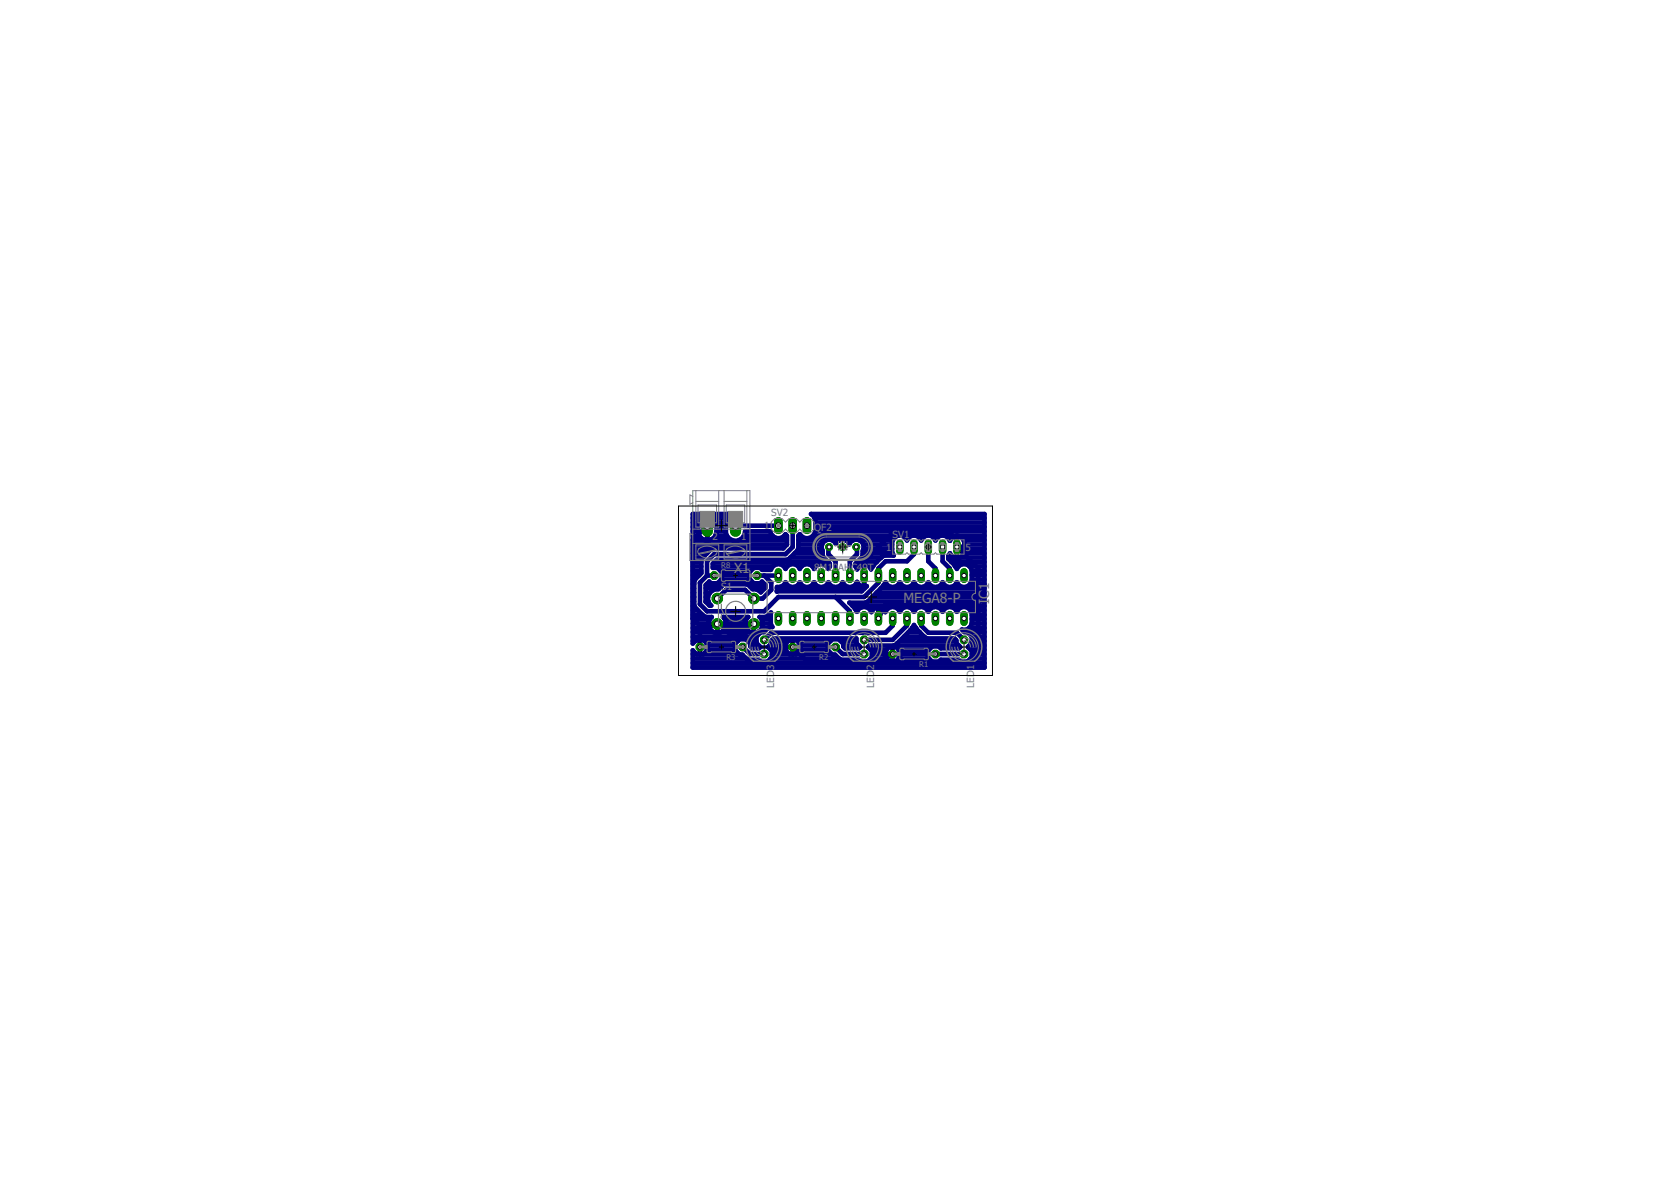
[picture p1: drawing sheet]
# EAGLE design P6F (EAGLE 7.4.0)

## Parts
IC1  MEGA8-P  [DIL28-3]
LED1  LED5MM  [LED5MM]
LED2  LED5MM  [LED5MM]
LED3  LED5MM  [LED5MM]
QF2  8M10AHC49T  [HC49U]
R1  R-EU_0204/7  [0204/7]
R2  R-EU_0204/7  [0204/7]
R3  R-EU_0204/7  [0204/7]
R8  R-EU_0204/7  [0204/7]
S1  TAC_SWITCHPTH  [TACTILE-PTH]
SV1  FE05-1  [FE05-1]
SV2  MA03-1  [MA03-1]
X1  AK300/2  [AK300/2]

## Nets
5V: SV2.1 X1.1
GND: IC1.8(GND) IC1.22(GND) R1.2 R2.2 R3.2 S1.3 S1.4 SV1.5 X1.2
N$5: LED1.K(C) R1.1
N$6: LED2.K(C) R2.1
N$7: LED3.K(C) R3.1
N$8: IC1.23(PC0(ADC0)) LED3.A
N$9: IC1.24(PC1(ADC1)) LED2.A
N$10: IC1.25(PC2(ADC2)) LED1.A
N$17: IC1.9(PB6(XTAL1/TOSC1)) QF2.3
N$18: IC1.10(PB7(XTAL2/TOSC2)) QF2.1
RES: IC1.14(PB0(ICP)) R8.2 S1.1 S1.2
RXD: IC1.2(PD0(RXD)) SV1.4
TXD: IC1.3(PD1(TXD)) SV1.3
VCC: IC1.7(VCC) IC1.20(AVCC) R8.1 SV1.2 SV2.2
Unconnected: IC1.1(PC6(/RESET)) IC1.4(PD2(INT0)) IC1.5(PD3(INT1)) IC1.6(PD4(XCK/T0)) IC1.11(PD5(T1)) IC1.12(PD6(AIN0)) IC1.13(PD7(AIN1)) IC1.15(PB1(OC1A)) IC1.16(PB2(SS/OC1B)) IC1.17(PB3(MOSI/OC2)) IC1.18(PB4(MISO)) IC1.19(PB5(SCK)) IC1.21(AREF) IC1.26(PC3(ADC3)) IC1.27(PC4(ADC4/SDA)) IC1.28(PC5(ADC5/SCL)) QF2.2 SV1.1 SV2.3

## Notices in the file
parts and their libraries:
SparkFun-Retired: Licensing: Creative Commons ShareAlike 4.0 International - https://creativecommons.org/licenses/by-sa/4.0
